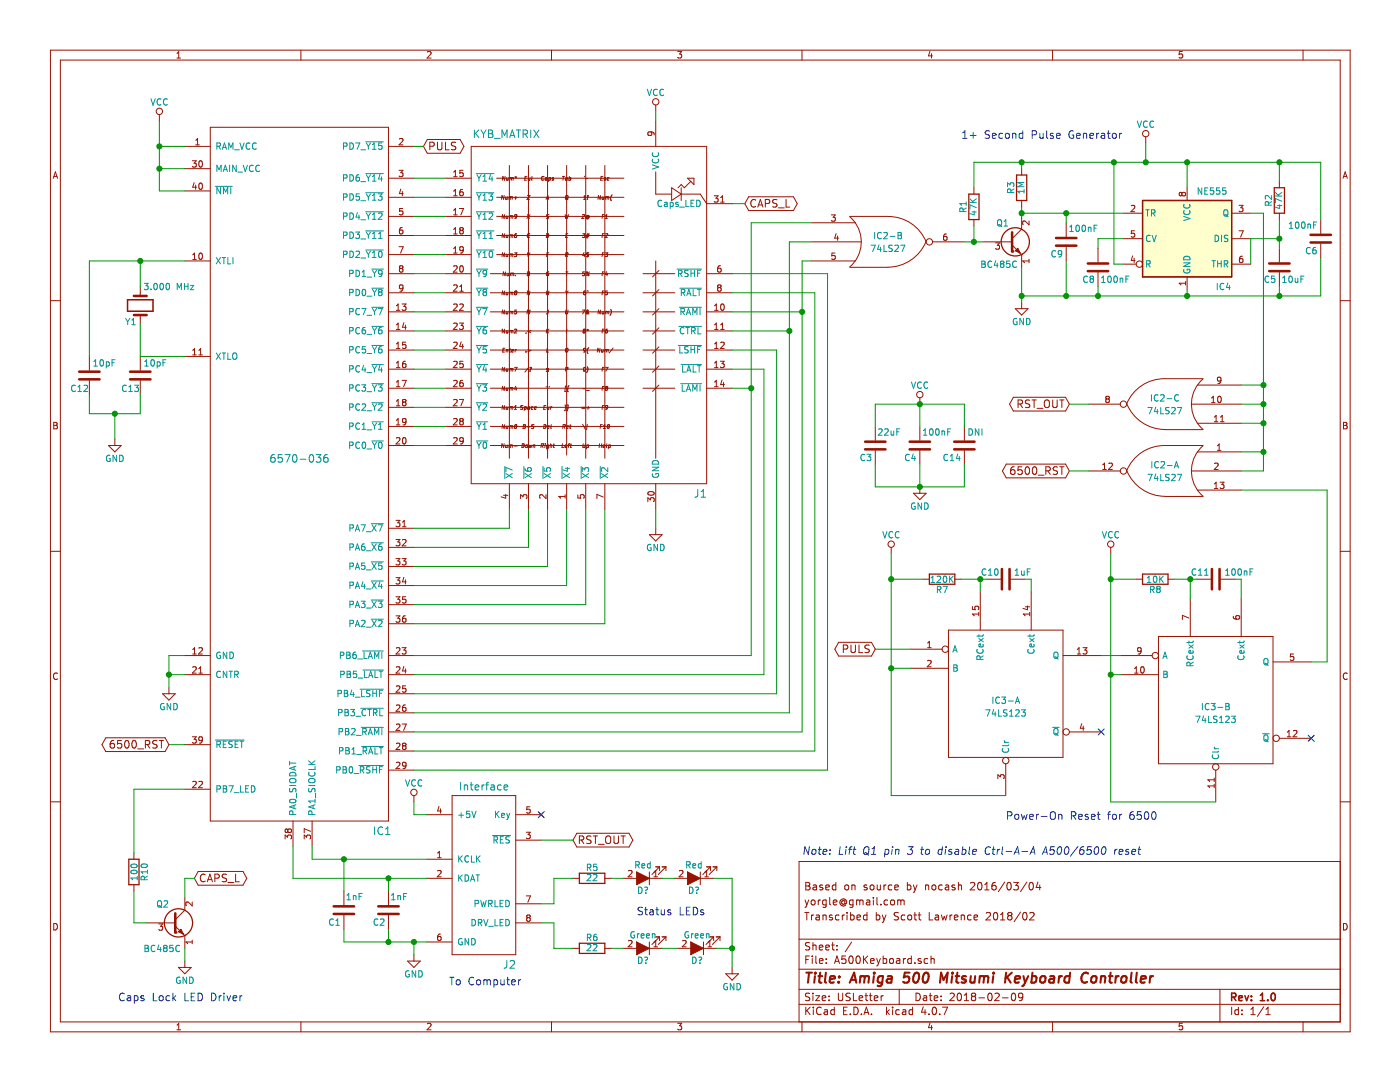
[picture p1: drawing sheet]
EESchema Schematic File Version 2
LIBS:power
LIBS:device
LIBS:transistors
LIBS:conn
LIBS:linear
LIBS:regul
LIBS:74xx
LIBS:cmos4000
LIBS:adc-dac
LIBS:memory
LIBS:xilinx
LIBS:microcontrollers
LIBS:dsp
LIBS:microchip
LIBS:analog_switches
LIBS:motorola
LIBS:texas
LIBS:intel
LIBS:audio
LIBS:interface
LIBS:digital-audio
LIBS:philips
LIBS:display
LIBS:cypress
LIBS:siliconi
LIBS:opto
LIBS:atmel
LIBS:contrib
LIBS:valves
LIBS:A500_Parts
LIBS:A500Keyboard_Parts
LIBS:A500Keyboard-cache
EELAYER 25 0
EELAYER END
$Descr USLetter 11000 8500
encoding utf-8
Sheet 1 1
Title "Amiga 500 Mitsumi Keyboard Controller"
Date "2018-02-09"
Rev "1.0"
Comp ""
Comment1 "Transcribed by Scott Lawrence 2018/02"
Comment2 "yorgle@gmail.com"
Comment3 "Based on source by nocash 2016/03/04"
Comment4 ""
$EndDescr
$Comp
L KYB_MATRIX J1
U 1 1
P 4700 2450
F 0 "J1" H 5500 1025 60  0000 C CNN
F 1 "KYB_MATRIX" H 3975 3850 60  0000 C CNN
F 2 "" H 3950 1675 60  0001 C CNN
F 3 "" H 3950 1675 60  0001 C CNN
	1    4700 2450
	1    0    0    -1  
$EndComp
$Comp
L VCC #PWR?
U 1 1
P 1250 950
F 0 "#PWR?" H 1250 800 50  0001 C CNN
F 1 "VCC" H 1250 1100 50  0000 C CNN
F 2 "" H 1250 950 50  0001 C CNN
F 3 "" H 1250 950 50  0001 C CNN
	1    1250 950 
	1    0    0    -1  
$EndComp
$Comp
L Crystal Y1
U 1 1
P 1100 2400
F 0 "Y1" V 1225 2325 50  0000 C CNN
F 1 "3.000 MHz" V 950 2625 50  0000 C CNN
F 2 "" H 1100 2400 50  0001 C CNN
F 3 "" H 1100 2400 50  0001 C CNN
	1    1100 2400
	0    1    1    0   
$EndComp
$Comp
L C C13
U 1 1
P 1100 2950
F 0 "C13" H 950 2850 50  0000 L CNN
F 1 "10pF" H 1125 3050 50  0000 L CNN
F 2 "" H 1138 2800 50  0001 C CNN
F 3 "" H 1100 2950 50  0001 C CNN
	1    1100 2950
	1    0    0    -1  
$EndComp
$Comp
L C C12
U 1 1
P 700 2950
F 0 "C12" H 550 2850 50  0000 L CNN
F 1 "10pF" H 725 3050 50  0000 L CNN
F 2 "" H 738 2800 50  0001 C CNN
F 3 "" H 700 2950 50  0001 C CNN
	1    700  2950
	1    0    0    -1  
$EndComp
$Comp
L GND #PWR?
U 1 1
P 1325 5400
F 0 "#PWR?" H 1325 5150 50  0001 C CNN
F 1 "GND" H 1325 5250 50  0000 C CNN
F 2 "" H 1325 5400 50  0001 C CNN
F 3 "" H 1325 5400 50  0001 C CNN
	1    1325 5400
	1    0    0    -1  
$EndComp
$Comp
L GND #PWR?
U 1 1
P 900 3450
F 0 "#PWR?" H 900 3200 50  0001 C CNN
F 1 "GND" H 900 3300 50  0000 C CNN
F 2 "" H 900 3450 50  0001 C CNN
F 3 "" H 900 3450 50  0001 C CNN
	1    900  3450
	1    0    0    -1  
$EndComp
$Comp
L GND #PWR?
U 1 1
P 5150 4150
F 0 "#PWR?" H 5150 3900 50  0001 C CNN
F 1 "GND" H 5150 4000 50  0000 C CNN
F 2 "" H 5150 4150 50  0001 C CNN
F 3 "" H 5150 4150 50  0001 C CNN
	1    5150 4150
	1    0    0    -1  
$EndComp
$Comp
L VCC #PWR?
U 1 1
P 5150 875
F 0 "#PWR?" H 5150 725 50  0001 C CNN
F 1 "VCC" H 5150 1025 50  0000 C CNN
F 2 "" H 5150 875 50  0001 C CNN
F 3 "" H 5150 875 50  0001 C CNN
	1    5150 875 
	1    0    0    -1  
$EndComp
$Comp
L Interface J2
U 1 1
P 3800 6900
F 0 "J2" H 4000 6225 60  0000 C CNN
F 1 "Interface" H 3800 7625 60  0000 C CNN
F 2 "" H 3625 7175 60  0001 C CNN
F 3 "" H 3625 7175 60  0001 C CNN
	1    3800 6900
	1    0    0    -1  
$EndComp
$Comp
L 6570-036 IC1
U 1 1
P 2350 3650
F 0 "IC1" H 3000 775 60  0000 C CNN
F 1 "6570-036" H 2350 3700 60  0000 C CNN
F 2 "" H 2350 4850 60  0001 C CNN
F 3 "" H 2350 4850 60  0001 C CNN
	1    2350 3650
	1    0    0    -1  
$EndComp
$Comp
L GND #PWR?
U 1 1
P 3250 7500
F 0 "#PWR?" H 3250 7250 50  0001 C CNN
F 1 "GND" H 3250 7350 50  0000 C CNN
F 2 "" H 3250 7500 50  0001 C CNN
F 3 "" H 3250 7500 50  0001 C CNN
	1    3250 7500
	1    0    0    -1  
$EndComp
$Comp
L VCC #PWR?
U 1 1
P 3250 6300
F 0 "#PWR?" H 3250 6150 50  0001 C CNN
F 1 "VCC" H 3250 6450 50  0000 C CNN
F 2 "" H 3250 6300 50  0001 C CNN
F 3 "" H 3250 6300 50  0001 C CNN
	1    3250 6300
	1    0    0    -1  
$EndComp
$Comp
L R R5
U 1 1
P 4650 6900
F 0 "R5" V 4730 6900 50  0000 C CNN
F 1 "22" V 4650 6900 50  0000 C CNN
F 2 "" V 4580 6900 50  0001 C CNN
F 3 "" H 4650 6900 50  0001 C CNN
	1    4650 6900
	0    -1   -1   0   
$EndComp
$Comp
L R R6
U 1 1
P 4650 7450
F 0 "R6" V 4730 7450 50  0000 C CNN
F 1 "22" V 4650 7450 50  0000 C CNN
F 2 "" V 4580 7450 50  0001 C CNN
F 3 "" H 4650 7450 50  0001 C CNN
	1    4650 7450
	0    -1   -1   0   
$EndComp
$Comp
L LED_ALT D?
U 1 1
P 5050 6900
F 0 "D?" H 5050 7000 50  0000 C CNN
F 1 "Red" H 5050 6800 50  0000 C CNN
F 2 "" H 5050 6900 50  0001 C CNN
F 3 "" H 5050 6900 50  0001 C CNN
	1    5050 6900
	-1   0    0    1   
$EndComp
$Comp
L LED_ALT D?
U 1 1
P 5450 6900
F 0 "D?" H 5450 7000 50  0000 C CNN
F 1 "Red" H 5450 6800 50  0000 C CNN
F 2 "" H 5450 6900 50  0001 C CNN
F 3 "" H 5450 6900 50  0001 C CNN
	1    5450 6900
	-1   0    0    1   
$EndComp
$Comp
L LED_ALT D?
U 1 1
P 5050 7450
F 0 "D?" H 5050 7550 50  0000 C CNN
F 1 "Green" H 5050 7350 50  0000 C CNN
F 2 "" H 5050 7450 50  0001 C CNN
F 3 "" H 5050 7450 50  0001 C CNN
	1    5050 7450
	-1   0    0    1   
$EndComp
$Comp
L LED_ALT D?
U 1 1
P 5475 7450
F 0 "D?" H 5475 7550 50  0000 C CNN
F 1 "Green" H 5475 7350 50  0000 C CNN
F 2 "" H 5475 7450 50  0001 C CNN
F 3 "" H 5475 7450 50  0001 C CNN
	1    5475 7450
	-1   0    0    1   
$EndComp
$Comp
L GND #PWR?
U 1 1
P 5750 7600
F 0 "#PWR?" H 5750 7350 50  0001 C CNN
F 1 "GND" H 5750 7450 50  0000 C CNN
F 2 "" H 5750 7600 50  0001 C CNN
F 3 "" H 5750 7600 50  0001 C CNN
	1    5750 7600
	1    0    0    -1  
$EndComp
$Comp
L R R10
U 1 1
P 1050 6850
F 0 "R10" V 1130 6850 50  0000 C CNN
F 1 "100" V 1050 6850 50  0000 C CNN
F 2 "" V 980 6850 50  0001 C CNN
F 3 "" H 1050 6850 50  0001 C CNN
	1    1050 6850
	1    0    0    -1  
$EndComp
$Comp
L Q_NPN_ECB Q2
U 1 1
P 1350 7250
F 0 "Q2" H 1225 7400 50  0000 L CNN
F 1 "BC485C" H 1125 7050 50  0000 L CNN
F 2 "" H 1550 7350 50  0001 C CNN
F 3 "" H 1350 7250 50  0001 C CNN
	1    1350 7250
	1    0    0    -1  
$EndComp
$Comp
L GND #PWR?
U 1 1
P 1450 7550
F 0 "#PWR?" H 1450 7300 50  0001 C CNN
F 1 "GND" H 1450 7400 50  0000 C CNN
F 2 "" H 1450 7550 50  0001 C CNN
F 3 "" H 1450 7550 50  0001 C CNN
	1    1450 7550
	-1   0    0    -1  
$EndComp
Text GLabel 1525 6900 2    60   BiDi ~ 0
CAPS_L
Text GLabel 5850 1600 2    60   BiDi ~ 0
CAPS_L
Text GLabel 1325 5850 0    60   BiDi ~ 0
6500_RST
Text GLabel 4500 6600 2    60   BiDi ~ 0
RST_OUT
Text GLabel 8400 3700 0    60   BiDi ~ 0
6500_RST
Text GLabel 8400 3175 0    60   BiDi ~ 0
RST_OUT
Text GLabel 3325 1150 2    60   BiDi ~ 0
PULS
$Comp
L R R1
U 1 1
P 7650 1625
F 0 "R1" V 7730 1625 50  0000 C CNN
F 1 "47K" V 7650 1625 50  0000 C CNN
F 2 "" V 7580 1625 50  0001 C CNN
F 3 "" H 7650 1625 50  0001 C CNN
	1    7650 1625
	-1   0    0    1   
$EndComp
$Comp
L VCC #PWR?
U 1 1
P 9000 1125
F 0 "#PWR?" H 9000 975 50  0001 C CNN
F 1 "VCC" H 9000 1275 50  0000 C CNN
F 2 "" H 9000 1125 50  0001 C CNN
F 3 "" H 9000 1125 50  0001 C CNN
	1    9000 1125
	1    0    0    -1  
$EndComp
$Comp
L Q_NPN_ECB Q1
U 1 1
P 7925 1900
F 0 "Q1" H 7825 2050 50  0000 L CNN
F 1 "BC485C" H 7700 1725 50  0000 L CNN
F 2 "" H 8125 2000 50  0001 C CNN
F 3 "" H 7925 1900 50  0001 C CNN
	1    7925 1900
	1    0    0    -1  
$EndComp
$Comp
L GND #PWR?
U 1 1
P 8025 2375
F 0 "#PWR?" H 8025 2125 50  0001 C CNN
F 1 "GND" H 8025 2225 50  0000 C CNN
F 2 "" H 8025 2375 50  0001 C CNN
F 3 "" H 8025 2375 50  0001 C CNN
	1    8025 2375
	1    0    0    -1  
$EndComp
$Comp
L R R3
U 1 1
P 8025 1475
F 0 "R3" V 8105 1475 50  0000 C CNN
F 1 "1M" V 8025 1475 50  0000 C CNN
F 2 "" V 7955 1475 50  0001 C CNN
F 3 "" H 8025 1475 50  0001 C CNN
	1    8025 1475
	-1   0    0    1   
$EndComp
$Comp
L C C9
U 1 1
P 8375 1900
F 0 "C9" H 8400 2000 50  0000 L CNN
F 1 "100nF" H 8125 1800 50  0000 L CNN
F 2 "" H 8413 1750 50  0001 C CNN
F 3 "" H 8375 1900 50  0001 C CNN
	1    8375 1900
	-1   0    0    1   
$EndComp
$Comp
L NE555 IC4
U 1 1
P 9325 1875
F 0 "IC4" H 9550 1500 50  0000 L CNN
F 1 "NE555" H 9400 2250 50  0000 L CNN
F 2 "" H 9325 1875 50  0001 C CNN
F 3 "" H 9325 1875 50  0001 C CNN
	1    9325 1875
	1    0    0    -1  
$EndComp
$Comp
L C C6
U 1 1
P 10375 1875
F 0 "C6" H 10400 1975 50  0000 L CNN
F 1 "100nF" H 10400 1775 50  0000 L CNN
F 2 "" H 10413 1725 50  0001 C CNN
F 3 "" H 10375 1875 50  0001 C CNN
	1    10375 1875
	-1   0    0    1   
$EndComp
$Comp
L R R2
U 1 1
P 10050 1575
F 0 "R2" V 10130 1575 50  0000 C CNN
F 1 "47K" V 10050 1575 50  0000 C CNN
F 2 "" V 9980 1575 50  0001 C CNN
F 3 "" H 10050 1575 50  0001 C CNN
	1    10050 1575
	-1   0    0    1   
$EndComp
$Comp
L C C5
U 1 1
P 10050 2100
F 0 "C5" H 10075 2200 50  0000 L CNN
F 1 "10uF" H 9850 2200 50  0000 L CNN
F 2 "" H 10088 1950 50  0001 C CNN
F 3 "" H 10050 2100 50  0001 C CNN
	1    10050 2100
	-1   0    0    1   
$EndComp
$Comp
L C C8
U 1 1
P 8625 2100
F 0 "C8" H 8650 2200 50  0000 L CNN
F 1 "100nF" H 8375 2200 50  0000 L CNN
F 2 "" H 8663 1950 50  0001 C CNN
F 3 "" H 8625 2100 50  0001 C CNN
	1    8625 2100
	-1   0    0    1   
$EndComp
$Comp
L 74LS27 IC2-
U 3 1
P 9150 3175
F 0 "IC2-" H 9150 3225 50  0000 C CNN
F 1 "74LS27" H 9150 3125 50  0000 C CNN
F 2 "" H 9150 3175 50  0001 C CNN
F 3 "" H 9150 3175 50  0001 C CNN
	3    9150 3175
	-1   0    0    -1  
$EndComp
$Comp
L 74LS27 IC2-
U 1 1
P 9150 3700
F 0 "IC2-" H 9150 3750 50  0000 C CNN
F 1 "74LS27" H 9150 3650 50  0000 C CNN
F 2 "" H 9150 3700 50  0001 C CNN
F 3 "" H 9150 3700 50  0001 C CNN
	1    9150 3700
	-1   0    0    -1  
$EndComp
NoConn ~ 4250 6400
Text GLabel 6875 5100 0    60   BiDi ~ 0
PULS
$Comp
L 74LS123 IC3-
U 2 1
P 9550 5500
F 0 "IC3-" H 9550 5450 50  0000 C CNN
F 1 "74LS123" H 9550 5350 50  0000 C CNN
F 2 "" H 9550 5500 50  0001 C CNN
F 3 "" H 9550 5500 50  0001 C CNN
	2    9550 5500
	1    0    0    -1  
$EndComp
$Comp
L 74LS123 IC3-
U 1 1
P 7900 5450
F 0 "IC3-" H 7900 5400 50  0000 C CNN
F 1 "74LS123" H 7900 5300 50  0000 C CNN
F 2 "" H 7900 5450 50  0001 C CNN
F 3 "" H 7900 5450 50  0001 C CNN
	1    7900 5450
	1    0    0    -1  
$EndComp
$Comp
L VCC #PWR?
U 1 1
P 7000 4350
F 0 "#PWR?" H 7000 4200 50  0001 C CNN
F 1 "VCC" H 7000 4500 50  0000 C CNN
F 2 "" H 7000 4350 50  0001 C CNN
F 3 "" H 7000 4350 50  0001 C CNN
	1    7000 4350
	1    0    0    -1  
$EndComp
NoConn ~ 10300 5800
NoConn ~ 8650 5750
$Comp
L R R7
U 1 1
P 7400 4550
F 0 "R7" V 7480 4550 50  0000 C CNN
F 1 "120K" V 7400 4550 50  0000 C CNN
F 2 "" V 7330 4550 50  0001 C CNN
F 3 "" H 7400 4550 50  0001 C CNN
	1    7400 4550
	0    1    1    0   
$EndComp
$Comp
L C C2
U 1 1
P 3050 7150
F 0 "C2" H 3075 7250 50  0000 L CNN
F 1 "1nF" H 2900 7050 50  0000 L CNN
F 2 "" H 3088 7000 50  0001 C CNN
F 3 "" H 3050 7150 50  0001 C CNN
	1    3050 7150
	-1   0    0    1   
$EndComp
$Comp
L C C1
U 1 1
P 2700 7150
F 0 "C1" H 2725 7250 50  0000 L CNN
F 1 "1nF" H 2550 7050 50  0000 L CNN
F 2 "" H 2738 7000 50  0001 C CNN
F 3 "" H 2700 7150 50  0001 C CNN
	1    2700 7150
	-1   0    0    1   
$EndComp
$Comp
L C C10
U 1 1
P 7900 4550
F 0 "C10" V 7950 4600 50  0000 L CNN
F 1 "1uF" V 7950 4350 50  0000 L CNN
F 2 "" H 7938 4400 50  0001 C CNN
F 3 "" H 7900 4550 50  0001 C CNN
	1    7900 4550
	0    -1   -1   0   
$EndComp
$Comp
L VCC #PWR?
U 1 1
P 8725 4350
F 0 "#PWR?" H 8725 4200 50  0001 C CNN
F 1 "VCC" H 8725 4500 50  0000 C CNN
F 2 "" H 8725 4350 50  0001 C CNN
F 3 "" H 8725 4350 50  0001 C CNN
	1    8725 4350
	1    0    0    -1  
$EndComp
$Comp
L R R8
U 1 1
P 9075 4550
F 0 "R8" V 9155 4550 50  0000 C CNN
F 1 "10K" V 9075 4550 50  0000 C CNN
F 2 "" V 9005 4550 50  0001 C CNN
F 3 "" H 9075 4550 50  0001 C CNN
	1    9075 4550
	0    1    1    0   
$EndComp
$Comp
L C C11
U 1 1
P 9550 4550
F 0 "C11" V 9600 4600 50  0000 L CNN
F 1 "100nF" V 9600 4250 50  0000 L CNN
F 2 "" H 9588 4400 50  0001 C CNN
F 3 "" H 9550 4550 50  0001 C CNN
	1    9550 4550
	0    -1   -1   0   
$EndComp
$Comp
L 74LS27 IC2-
U 2 1
P 6975 1900
F 0 "IC2-" H 6975 1950 50  0000 C CNN
F 1 "74LS27" H 6975 1850 50  0000 C CNN
F 2 "" H 6975 1900 50  0001 C CNN
F 3 "" H 6975 1900 50  0001 C CNN
	2    6975 1900
	1    0    0    -1  
$EndComp
Text Notes 6300 6725 0    60   Italic 0
Note: Lift Q1 pin 3 to disable Ctrl-A-A A500/6500 reset
$Comp
L C C3
U 1 1
P 6875 3500
F 0 "C3" H 6900 3600 50  0000 L CNN
F 1 "22uF" H 6675 3400 50  0000 L CNN
F 2 "" H 6913 3350 50  0001 C CNN
F 3 "" H 6875 3500 50  0001 C CNN
	1    6875 3500
	-1   0    0    1   
$EndComp
$Comp
L VCC #PWR?
U 1 1
P 7225 3175
F 0 "#PWR?" H 7225 3025 50  0001 C CNN
F 1 "VCC" H 7225 3325 50  0000 C CNN
F 2 "" H 7225 3175 50  0001 C CNN
F 3 "" H 7225 3175 50  0001 C CNN
	1    7225 3175
	1    0    0    -1  
$EndComp
$Comp
L GND #PWR?
U 1 1
P 7225 3825
F 0 "#PWR?" H 7225 3575 50  0001 C CNN
F 1 "GND" H 7225 3675 50  0000 C CNN
F 2 "" H 7225 3825 50  0001 C CNN
F 3 "" H 7225 3825 50  0001 C CNN
	1    7225 3825
	1    0    0    -1  
$EndComp
$Comp
L C C4
U 1 1
P 7225 3500
F 0 "C4" H 7250 3600 50  0000 L CNN
F 1 "100nF" H 6975 3400 50  0000 L CNN
F 2 "" H 7263 3350 50  0001 C CNN
F 3 "" H 7225 3500 50  0001 C CNN
	1    7225 3500
	-1   0    0    1   
$EndComp
$Comp
L C C14
U 1 1
P 7575 3500
F 0 "C14" H 7600 3600 50  0000 L CNN
F 1 "DNI" H 7425 3400 50  0000 L CNN
F 2 "" H 7613 3350 50  0001 C CNN
F 3 "" H 7575 3500 50  0001 C CNN
	1    7575 3500
	-1   0    0    1   
$EndComp
Text Notes 925  7875 0    60   ~ 0
Caps Lock LED Driver
Text Notes 3525 7750 0    60   ~ 0
To Computer
Text Notes 5000 7200 0    60   ~ 0
Status LEDs
Text Notes 7550 1100 0    60   ~ 0
1+ Second Pulse Generator
Text Notes 7900 6450 0    60   ~ 0
Power-On Reset for 6500
Wire Wire Line
	3250 1400 3500 1400
Wire Wire Line
	3500 1550 3250 1550
Wire Wire Line
	3250 1700 3500 1700
Wire Wire Line
	3500 1850 3250 1850
Wire Wire Line
	3250 2000 3500 2000
Wire Wire Line
	3500 2150 3250 2150
Wire Wire Line
	3250 2300 3500 2300
Wire Wire Line
	3500 2450 3250 2450
Wire Wire Line
	3250 2600 3500 2600
Wire Wire Line
	3250 2750 3500 2750
Wire Wire Line
	3500 2900 3250 2900
Wire Wire Line
	3250 3050 3500 3050
Wire Wire Line
	3250 3200 3500 3200
Wire Wire Line
	3500 3350 3250 3350
Wire Wire Line
	3250 3500 3500 3500
Wire Wire Line
	1450 1150 1250 1150
Wire Wire Line
	1250 950  1250 1150
Wire Wire Line
	1250 1150 1250 1325
Wire Wire Line
	1250 1325 1250 1500
Wire Wire Line
	1250 1325 1450 1325
Connection ~ 1250 1150
Wire Wire Line
	1250 1500 1450 1500
Connection ~ 1250 1325
Wire Wire Line
	1100 2250 1100 2050
Wire Wire Line
	700  2050 1100 2050
Wire Wire Line
	1100 2050 1450 2050
Wire Wire Line
	1100 2550 1100 2800
Wire Wire Line
	1100 2800 1450 2800
Wire Wire Line
	700  2050 700  2800
Connection ~ 1100 2050
Wire Wire Line
	700  3100 700  3250
Wire Wire Line
	1100 3250 1100 3100
Wire Wire Line
	700  3250 900  3250
Wire Wire Line
	900  3250 1100 3250
Wire Wire Line
	900  3450 900  3250
Connection ~ 900  3250
Wire Wire Line
	1450 5150 1325 5150
Wire Wire Line
	1325 5150 1325 5300
Wire Wire Line
	1325 5300 1325 5400
Wire Wire Line
	1450 5300 1325 5300
Connection ~ 1325 5300
Wire Wire Line
	3250 4150 4000 4150
Wire Wire Line
	4000 4150 4000 4000
Wire Wire Line
	3250 4300 4150 4300
Wire Wire Line
	4150 4300 4150 4000
Wire Wire Line
	3250 4450 4300 4450
Wire Wire Line
	4300 4450 4300 4000
Wire Wire Line
	3250 4600 4450 4600
Wire Wire Line
	4450 4600 4450 4000
Wire Wire Line
	3250 4750 4600 4750
Wire Wire Line
	4600 4750 4600 4000
Wire Wire Line
	3250 4900 4750 4900
Wire Wire Line
	4750 4900 4750 4000
Wire Wire Line
	5150 4000 5150 4150
Wire Wire Line
	5900 5150 3250 5150
Wire Wire Line
	5900 1750 5900 3050
Wire Wire Line
	5900 3050 5900 5150
Wire Wire Line
	5900 3050 5750 3050
Wire Wire Line
	5750 2900 6000 2900
Wire Wire Line
	6000 2900 6000 5300
Wire Wire Line
	6000 5300 3250 5300
Wire Wire Line
	3250 5450 6100 5450
Wire Wire Line
	6100 5450 6100 2750
Wire Wire Line
	6100 2750 5750 2750
Wire Wire Line
	5750 2600 6200 2600
Wire Wire Line
	6200 1900 6200 2600
Wire Wire Line
	6200 2600 6200 5600
Wire Wire Line
	6200 5600 3250 5600
Wire Wire Line
	6300 5750 3250 5750
Wire Wire Line
	6300 2050 6300 2450
Wire Wire Line
	6300 2450 6300 5750
Wire Wire Line
	6300 2450 5750 2450
Wire Wire Line
	5750 2300 6400 2300
Wire Wire Line
	6400 2300 6400 5900
Wire Wire Line
	6400 5900 3250 5900
Wire Wire Line
	3250 6050 6500 6050
Wire Wire Line
	6500 6050 6500 2150
Wire Wire Line
	6500 2150 5750 2150
Wire Wire Line
	5150 875  5150 950 
Connection ~ 6200 2600
Connection ~ 5900 3050
Wire Wire Line
	2450 6650 2450 6750
Wire Wire Line
	2450 6750 2700 6750
Wire Wire Line
	2700 6750 3350 6750
Wire Wire Line
	2300 6900 3050 6900
Wire Wire Line
	3050 6900 3350 6900
Wire Wire Line
	2300 6900 2300 6650
Wire Wire Line
	3350 6400 3250 6400
Wire Wire Line
	3250 6400 3250 6300
Wire Wire Line
	4250 7250 4350 7250
Wire Wire Line
	4350 7250 4350 7450
Wire Wire Line
	4350 7450 4500 7450
Wire Wire Line
	4800 6900 4900 6900
Wire Wire Line
	5200 6900 5300 6900
Wire Wire Line
	5600 6900 5750 6900
Wire Wire Line
	5750 6900 5750 7450
Wire Wire Line
	5750 7450 5750 7600
Wire Wire Line
	4800 7450 4900 7450
Wire Wire Line
	5200 7450 5325 7450
Wire Wire Line
	5625 7450 5750 7450
Connection ~ 5750 7450
Wire Wire Line
	1050 6200 1450 6200
Wire Wire Line
	1450 7450 1450 7550
Wire Wire Line
	1325 5850 1450 5850
Wire Wire Line
	4500 6600 4250 6600
Wire Wire Line
	3325 1150 3250 1150
Wire Wire Line
	7650 1275 7650 1475
Wire Wire Line
	7650 1775 7650 1900
Wire Wire Line
	7575 1900 7650 1900
Wire Wire Line
	7650 1900 7725 1900
Wire Wire Line
	8025 2100 8025 2325
Wire Wire Line
	8025 2325 8025 2375
Wire Wire Line
	1525 6900 1450 6900
Wire Wire Line
	1450 6900 1450 7050
Wire Wire Line
	8025 1625 8025 1675
Wire Wire Line
	8025 1675 8025 1700
Wire Wire Line
	8025 1325 8025 1275
Wire Wire Line
	7650 1275 8025 1275
Wire Wire Line
	8025 1275 8750 1275
Wire Wire Line
	8750 1275 9000 1275
Wire Wire Line
	9000 1275 9325 1275
Wire Wire Line
	9325 1275 10050 1275
Wire Wire Line
	10050 1275 10375 1275
Wire Wire Line
	8025 1675 8375 1675
Wire Wire Line
	8375 1675 8825 1675
Wire Wire Line
	8375 1675 8375 1750
Connection ~ 8025 1675
Wire Wire Line
	8375 2050 8375 2325
Wire Wire Line
	8025 2325 8375 2325
Wire Wire Line
	8375 2325 8625 2325
Wire Wire Line
	8625 2325 9325 2325
Wire Wire Line
	9325 2325 10050 2325
Wire Wire Line
	10050 2325 10375 2325
Connection ~ 8025 2325
Connection ~ 8375 1675
Wire Wire Line
	9325 1275 9325 1475
Connection ~ 8025 1275
Wire Wire Line
	9325 2325 9325 2275
Connection ~ 8375 2325
Wire Wire Line
	10375 1275 10375 1725
Connection ~ 9325 1275
Wire Wire Line
	10375 2325 10375 2025
Connection ~ 9325 2325
Wire Wire Line
	10050 1425 10050 1275
Connection ~ 10050 1275
Wire Wire Line
	9825 1875 9825 2075
Wire Wire Line
	9825 1875 10050 1875
Wire Wire Line
	10050 1725 10050 1875
Wire Wire Line
	10050 1875 10050 1950
Connection ~ 10050 1875
Wire Wire Line
	10050 2250 10050 2325
Connection ~ 10050 2325
Wire Wire Line
	8825 1875 8625 1875
Wire Wire Line
	8625 1875 8625 1950
Wire Wire Line
	8625 2250 8625 2325
Connection ~ 8625 2325
Wire Wire Line
	8825 2075 8750 2075
Wire Wire Line
	8750 2075 8750 1275
Connection ~ 8750 1275
Wire Wire Line
	8400 3175 8550 3175
Wire Wire Line
	8400 3700 8550 3700
Wire Wire Line
	6875 5100 7150 5100
Wire Wire Line
	10425 5200 10300 5200
Wire Wire Line
	7000 4350 7000 4550
Wire Wire Line
	7000 4550 7000 5250
Wire Wire Line
	7000 5250 7000 6250
Wire Wire Line
	7000 5250 7150 5250
Wire Wire Line
	7000 6250 7900 6250
Connection ~ 7000 5250
Wire Wire Line
	4500 6900 4350 6900
Wire Wire Line
	4350 6900 4350 7100
Wire Wire Line
	4350 7100 4250 7100
Wire Wire Line
	2700 7400 3050 7400
Wire Wire Line
	3050 7400 3250 7400
Wire Wire Line
	3250 7400 3350 7400
Wire Wire Line
	3250 7400 3250 7500
Wire Wire Line
	2700 7000 2700 6750
Connection ~ 2700 6750
Wire Wire Line
	3050 7000 3050 6900
Connection ~ 3050 6900
Wire Wire Line
	2700 7300 2700 7400
Connection ~ 3250 7400
Wire Wire Line
	3050 7300 3050 7400
Connection ~ 3050 7400
Wire Wire Line
	7550 4550 7700 4550
Wire Wire Line
	7700 4550 7750 4550
Wire Wire Line
	7700 4550 7700 4650
Connection ~ 7700 4550
Wire Wire Line
	8050 4550 8100 4550
Wire Wire Line
	8100 4550 8100 4650
Wire Wire Line
	8725 6300 9550 6300
Wire Wire Line
	8725 4350 8725 4550
Wire Wire Line
	8725 4550 8725 5300
Wire Wire Line
	8725 5300 8725 6300
Wire Wire Line
	7250 4550 7000 4550
Connection ~ 7000 4550
Wire Wire Line
	8925 4550 8725 4550
Connection ~ 8725 4550
Wire Wire Line
	9225 4550 9350 4550
Wire Wire Line
	9350 4550 9400 4550
Wire Wire Line
	9350 4550 9350 4700
Connection ~ 9350 4550
Wire Wire Line
	9700 4550 9750 4550
Wire Wire Line
	9750 4550 9750 4700
Wire Wire Line
	8650 5150 8800 5150
Wire Wire Line
	8800 5300 8725 5300
Connection ~ 8725 5300
Wire Wire Line
	1150 7250 1050 7250
Wire Wire Line
	1050 7250 1050 7000
Wire Wire Line
	1050 6700 1050 6200
Wire Wire Line
	6375 1750 5900 1750
Wire Wire Line
	6375 1900 6200 1900
Wire Wire Line
	9000 1125 9000 1275
Connection ~ 9000 1275
Connection ~ 7650 1900
Wire Wire Line
	6375 2050 6300 2050
Connection ~ 6300 2450
Wire Wire Line
	9750 3850 10425 3850
Wire Wire Line
	10425 3850 10425 5200
Wire Wire Line
	9825 1675 9925 1675
Wire Wire Line
	9925 1675 9925 3025
Wire Wire Line
	9925 3025 9925 3175
Wire Wire Line
	9925 3175 9925 3325
Wire Wire Line
	9925 3325 9925 3550
Wire Wire Line
	9925 3550 9925 3700
Wire Wire Line
	9925 3700 9750 3700
Wire Wire Line
	9750 3550 9925 3550
Connection ~ 9925 3550
Wire Wire Line
	9750 3325 9925 3325
Connection ~ 9925 3325
Wire Wire Line
	9750 3175 9925 3175
Connection ~ 9925 3175
Wire Wire Line
	9750 3025 9925 3025
Connection ~ 9925 3025
Wire Wire Line
	5850 1600 5750 1600
Wire Wire Line
	7575 3175 7575 3350
Wire Wire Line
	6875 3175 7225 3175
Wire Wire Line
	7225 3175 7575 3175
Wire Wire Line
	6875 3175 6875 3350
Wire Wire Line
	7225 3350 7225 3175
Connection ~ 7225 3175
Wire Wire Line
	6875 3650 6875 3825
Wire Wire Line
	6875 3825 7225 3825
Wire Wire Line
	7225 3825 7575 3825
Wire Wire Line
	7575 3825 7575 3650
Wire Wire Line
	7225 3650 7225 3825
Connection ~ 7225 3825
$EndSCHEMATC
